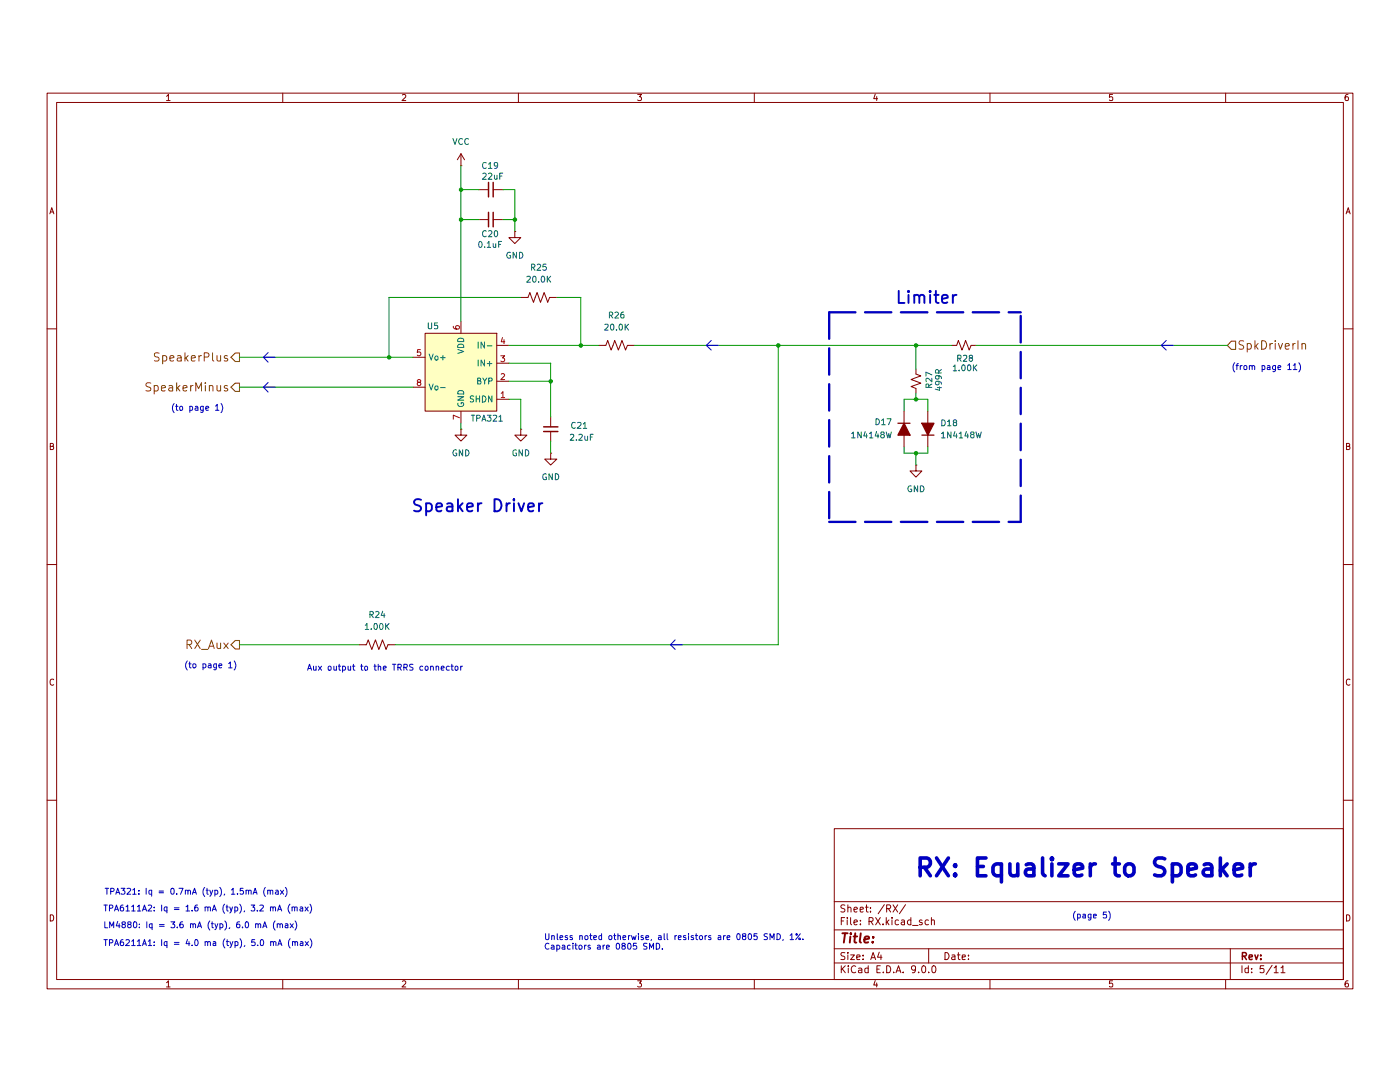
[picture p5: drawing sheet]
(kicad_sch
 (version 20250114)
 (generator "eeschema")
 (generator_version "9.0")
 (paper "A4")
 (lib_symbols
  (symbol "Device:C_Small"
   (pin_numbers (hide yes))
   (pin_names
    (offset 0.254) (hide yes)) (exclude_from_sim no) (in_bom yes) (on_board yes)
   (property "Reference" "C" (at 0.254 1.778 0) (effects (font (size 1.27 1.27)) (justify left)))
   (property "Value" "C_Small" (at 0.254 -2.032 0) (effects (font (size 1.27 1.27)) (justify left)))
   (property "Footprint" "" (at 0 0 0) (effects (font (size 1.27 1.27)) (hide yes)))
   (property "Datasheet" "~" (at 0 0 0) (effects (font (size 1.27 1.27)) (hide yes)))
   (property "Description" "Unpolarized capacitor, small symbol" (at 0 0 0) (effects (font (size 1.27 1.27)) (hide yes)))
   (symbol "C_Small_0_1"
    (polyline (pts (xy -1.524 0.508) (xy 1.524 0.508)) (stroke (width 0.3048) (type default)) (fill (type none)))
    (polyline (pts (xy -1.524 -0.508) (xy 1.524 -0.508)) (stroke (width 0.3302) (type default)) (fill (type none))))
   (symbol "C_Small_1_1"
    (pin passive line (at 0 2.54 270) (length 2.032) (name "~" (effects (font (size 1.27 1.27)))) (number "1" (effects (font (size 1.27 1.27)))))
    (pin passive line (at 0 -2.54 90) (length 2.032) (name "~" (effects (font (size 1.27 1.27)))) (number "2" (effects (font (size 1.27 1.27))))))
   (embedded_fonts no))
  (symbol "Device:D_Filled"
   (pin_numbers (hide yes))
   (pin_names
    (offset 1.016) (hide yes)) (exclude_from_sim no) (in_bom yes) (on_board yes)
   (property "Reference" "D" (at 0 2.54 0) (effects (font (size 1.27 1.27))))
   (property "Value" "D_Filled" (at 0 -2.54 0) (effects (font (size 1.27 1.27))))
   (property "Footprint" "" (at 0 0 0) (effects (font (size 1.27 1.27)) (hide yes)))
   (property "Datasheet" "~" (at 0 0 0) (effects (font (size 1.27 1.27)) (hide yes)))
   (property "Description" "Diode, filled shape" (at 0 0 0) (effects (font (size 1.27 1.27)) (hide yes)))
   (property "Sim.Device" "D" (at 0 0 0) (effects (font (size 1.27 1.27)) (hide yes)))
   (property "Sim.Pins" "1=K 2=A" (at 0 0 0) (effects (font (size 1.27 1.27)) (hide yes)))
   (symbol "D_Filled_0_1"
    (polyline (pts (xy -1.27 1.27) (xy -1.27 -1.27)) (stroke (width 0.254) (type default)) (fill (type none)))
    (polyline (pts (xy 1.27 1.27) (xy 1.27 -1.27) (xy -1.27 0) (xy 1.27 1.27)) (stroke (width 0.254) (type default)) (fill (type outline)))
    (polyline (pts (xy 1.27 0) (xy -1.27 0)) (stroke (width 0) (type default)) (fill (type none))))
   (symbol "D_Filled_1_1"
    (pin passive line (at -3.81 0 0) (length 2.54) (name "K" (effects (font (size 1.27 1.27)))) (number "1" (effects (font (size 1.27 1.27)))))
    (pin passive line (at 3.81 0 180) (length 2.54) (name "A" (effects (font (size 1.27 1.27)))) (number "2" (effects (font (size 1.27 1.27))))))
   (embedded_fonts no))
  (symbol "Device:R_Small_US"
   (pin_numbers (hide yes))
   (pin_names
    (offset 0.254) (hide yes)) (exclude_from_sim no) (in_bom yes) (on_board yes)
   (property "Reference" "R" (at 0.762 0.508 0) (effects (font (size 1.27 1.27)) (justify left)))
   (property "Value" "R_Small_US" (at 0.762 -1.016 0) (effects (font (size 1.27 1.27)) (justify left)))
   (property "Footprint" "" (at 0 0 0) (effects (font (size 1.27 1.27)) (hide yes)))
   (property "Datasheet" "~" (at 0 0 0) (effects (font (size 1.27 1.27)) (hide yes)))
   (property "Description" "Resistor, small US symbol" (at 0 0 0) (effects (font (size 1.27 1.27)) (hide yes)))
   (symbol "R_Small_US_1_1"
    (polyline (pts (xy 0 1.524) (xy 1.016 1.143) (xy 0 0.762) (xy -1.016 0.381) (xy 0 0)) (stroke (width 0) (type default)) (fill (type none)))
    (polyline (pts (xy 0 0) (xy 1.016 -0.381) (xy 0 -0.762) (xy -1.016 -1.143) (xy 0 -1.524)) (stroke (width 0) (type default)) (fill (type none)))
    (pin passive line (at 0 2.54 270) (length 1.016) (name "~" (effects (font (size 1.27 1.27)))) (number "1" (effects (font (size 1.27 1.27)))))
    (pin passive line (at 0 -2.54 90) (length 1.016) (name "~" (effects (font (size 1.27 1.27)))) (number "2" (effects (font (size 1.27 1.27))))))
   (embedded_fonts no))
  (symbol "Device:R_US"
   (pin_numbers (hide yes))
   (pin_names
    (offset 0)) (exclude_from_sim no) (in_bom yes) (on_board yes)
   (property "Reference" "R" (at 2.54 0 90) (effects (font (size 1.27 1.27))))
   (property "Value" "R_US" (at -2.54 0 90) (effects (font (size 1.27 1.27))))
   (property "Footprint" "" (at 1.016 -0.254 90) (effects (font (size 1.27 1.27)) (hide yes)))
   (property "Datasheet" "~" (at 0 0 0) (effects (font (size 1.27 1.27)) (hide yes)))
   (property "Description" "Resistor, US symbol" (at 0 0 0) (effects (font (size 1.27 1.27)) (hide yes)))
   (symbol "R_US_0_1"
    (polyline (pts (xy 0 2.286) (xy 0 2.54)) (stroke (width 0) (type default)) (fill (type none)))
    (polyline (pts (xy 0 2.286) (xy 1.016 1.905) (xy 0 1.524) (xy -1.016 1.143) (xy 0 0.762)) (stroke (width 0) (type default)) (fill (type none)))
    (polyline (pts (xy 0 0.762) (xy 1.016 0.381) (xy 0 0) (xy -1.016 -0.381) (xy 0 -0.762)) (stroke (width 0) (type default)) (fill (type none)))
    (polyline (pts (xy 0 -0.762) (xy 1.016 -1.143) (xy 0 -1.524) (xy -1.016 -1.905) (xy 0 -2.286)) (stroke (width 0) (type default)) (fill (type none)))
    (polyline (pts (xy 0 -2.286) (xy 0 -2.54)) (stroke (width 0) (type default)) (fill (type none))))
   (symbol "R_US_1_1"
    (pin passive line (at 0 3.81 270) (length 1.27) (name "~" (effects (font (size 1.27 1.27)))) (number "1" (effects (font (size 1.27 1.27)))))
    (pin passive line (at 0 -3.81 90) (length 1.27) (name "~" (effects (font (size 1.27 1.27)))) (number "2" (effects (font (size 1.27 1.27))))))
   (embedded_fonts no))
  (symbol "GND_1"
   (power)
   (pin_numbers (hide yes))
   (pin_names
    (offset 0) (hide yes)) (exclude_from_sim no) (in_bom yes) (on_board yes)
   (property "Reference" "#PWR" (at 0 -6.35 0) (effects (font (size 1.27 1.27)) (hide yes)))
   (property "Value" "GND" (at 0 -3.81 0) (effects (font (size 1.27 1.27))))
   (property "Footprint" "" (at 0 0 0) (effects (font (size 1.27 1.27)) (hide yes)))
   (property "Datasheet" "" (at 0 0 0) (effects (font (size 1.27 1.27)) (hide yes)))
   (property "Description" "Power symbol creates a global label with name \"GND\" , ground" (at 0 0 0) (effects (font (size 1.27 1.27)) (hide yes)))
   (symbol "GND_1_0_1"
    (polyline (pts (xy 0 0) (xy 0 -1.27) (xy 1.27 -1.27) (xy 0 -2.54) (xy -1.27 -1.27) (xy 0 -1.27)) (stroke (width 0) (type default)) (fill (type none))))
   (symbol "GND_1_1_1"
    (pin power_in line (at 0 0 270) (length 0) (name "~" (effects (font (size 1.27 1.27)))) (number "1" (effects (font (size 1.27 1.27))))))
   (embedded_fonts no))
  (symbol "GND_2"
   (power)
   (pin_numbers (hide yes))
   (pin_names
    (offset 0) (hide yes)) (exclude_from_sim no) (in_bom yes) (on_board yes)
   (property "Reference" "#PWR" (at 0 -6.35 0) (effects (font (size 1.27 1.27)) (hide yes)))
   (property "Value" "GND" (at 0 -3.81 0) (effects (font (size 1.27 1.27))))
   (property "Footprint" "" (at 0 0 0) (effects (font (size 1.27 1.27)) (hide yes)))
   (property "Datasheet" "" (at 0 0 0) (effects (font (size 1.27 1.27)) (hide yes)))
   (property "Description" "Power symbol creates a global label with name \"GND\" , ground" (at 0 0 0) (effects (font (size 1.27 1.27)) (hide yes)))
   (symbol "GND_2_0_1"
    (polyline (pts (xy 0 0) (xy 0 -1.27) (xy 1.27 -1.27) (xy 0 -2.54) (xy -1.27 -1.27) (xy 0 -1.27)) (stroke (width 0) (type default)) (fill (type none))))
   (symbol "GND_2_1_1"
    (pin power_in line (at 0 0 270) (length 0) (name "~" (effects (font (size 1.27 1.27)))) (number "1" (effects (font (size 1.27 1.27))))))
   (embedded_fonts no))
  (symbol "GND_3"
   (power)
   (pin_numbers (hide yes))
   (pin_names
    (offset 0) (hide yes)) (exclude_from_sim no) (in_bom yes) (on_board yes)
   (property "Reference" "#PWR" (at 0 -6.35 0) (effects (font (size 1.27 1.27)) (hide yes)))
   (property "Value" "GND" (at 0 -3.81 0) (effects (font (size 1.27 1.27))))
   (property "Footprint" "" (at 0 0 0) (effects (font (size 1.27 1.27)) (hide yes)))
   (property "Datasheet" "" (at 0 0 0) (effects (font (size 1.27 1.27)) (hide yes)))
   (property "Description" "Power symbol creates a global label with name \"GND\" , ground" (at 0 0 0) (effects (font (size 1.27 1.27)) (hide yes)))
   (symbol "GND_3_0_1"
    (polyline (pts (xy 0 0) (xy 0 -1.27) (xy 1.27 -1.27) (xy 0 -2.54) (xy -1.27 -1.27) (xy 0 -1.27)) (stroke (width 0) (type default)) (fill (type none))))
   (symbol "GND_3_1_1"
    (pin power_in line (at 0 0 270) (length 0) (name "~" (effects (font (size 1.27 1.27)))) (number "1" (effects (font (size 1.27 1.27))))))
   (embedded_fonts no))
  (symbol "GND_4"
   (power)
   (pin_numbers (hide yes))
   (pin_names
    (offset 0) (hide yes)) (exclude_from_sim no) (in_bom yes) (on_board yes)
   (property "Reference" "#PWR" (at 0 -6.35 0) (effects (font (size 1.27 1.27)) (hide yes)))
   (property "Value" "GND" (at 0 -3.81 0) (effects (font (size 1.27 1.27))))
   (property "Footprint" "" (at 0 0 0) (effects (font (size 1.27 1.27)) (hide yes)))
   (property "Datasheet" "" (at 0 0 0) (effects (font (size 1.27 1.27)) (hide yes)))
   (property "Description" "Power symbol creates a global label with name \"GND\" , ground" (at 0 0 0) (effects (font (size 1.27 1.27)) (hide yes)))
   (symbol "GND_4_0_1"
    (polyline (pts (xy 0 0) (xy 0 -1.27) (xy 1.27 -1.27) (xy 0 -2.54) (xy -1.27 -1.27) (xy 0 -1.27)) (stroke (width 0) (type default)) (fill (type none))))
   (symbol "GND_4_1_1"
    (pin power_in line (at 0 0 270) (length 0) (name "~" (effects (font (size 1.27 1.27)))) (number "1" (effects (font (size 1.27 1.27))))))
   (embedded_fonts no))
  (symbol "SPR_Library:TPA321" (exclude_from_sim no) (in_bom yes) (on_board yes)
   (property "Reference" "U" (at 5.08 8.89 0) (effects (font (size 1.27 1.27))))
   (property "Value" "" (at 0 0 0) (effects (font (size 1.27 1.27))))
   (property "Footprint" "" (at 0 0 0) (effects (font (size 1.27 1.27)) (hide yes)))
   (property "Datasheet" "" (at 0 0 0) (effects (font (size 1.27 1.27)) (hide yes)))
   (property "Description" "" (at 0 0 0) (effects (font (size 1.27 1.27)) (hide yes)))
   (symbol "TPA321_1_1"
    (polyline (pts (xy -7.62 6.35) (xy 7.62 6.35) (xy 7.62 -10.16) (xy -7.62 -10.16) (xy -7.62 6.35)) (stroke (width 0) (type default)) (fill (type background)))
    (pin input line (at -10.16 3.81 0) (length 2.54) (name "IN-" (effects (font (size 1.27 1.27)))) (number "4" (effects (font (size 1.27 1.27)))))
    (pin input line (at -10.16 0 0) (length 2.54) (name "IN+" (effects (font (size 1.27 1.27)))) (number "3" (effects (font (size 1.27 1.27)))))
    (pin input line (at -10.16 -3.81 0) (length 2.54) (name "BYP" (effects (font (size 1.27 1.27)))) (number "2" (effects (font (size 1.27 1.27)))))
    (pin input line (at -10.16 -7.62 0) (length 2.54) (name "SHDN" (effects (font (size 1.27 1.27)))) (number "1" (effects (font (size 1.27 1.27)))))
    (pin input line (at 0 8.89 270) (length 2.54) (name "VDD" (effects (font (size 1.27 1.27)))) (number "6" (effects (font (size 1.27 1.27)))))
    (pin input line (at 0 -12.7 90) (length 2.54) (name "GND" (effects (font (size 1.27 1.27)))) (number "7" (effects (font (size 1.27 1.27)))))
    (pin input line (at 10.16 1.27 180) (length 2.54) (name "Vo+" (effects (font (size 1.27 1.27)))) (number "5" (effects (font (size 1.27 1.27)))))
    (pin input line (at 10.16 -5.08 180) (length 2.54) (name "Vo-" (effects (font (size 1.27 1.27)))) (number "8" (effects (font (size 1.27 1.27))))))
   (embedded_fonts no))
  (symbol "VCC_1"
   (power)
   (pin_numbers (hide yes))
   (pin_names
    (offset 0) (hide yes)) (exclude_from_sim no) (in_bom yes) (on_board yes)
   (property "Reference" "#PWR" (at 0 -3.81 0) (effects (font (size 1.27 1.27)) (hide yes)))
   (property "Value" "VCC" (at 0 3.556 0) (effects (font (size 1.27 1.27))))
   (property "Footprint" "" (at 0 0 0) (effects (font (size 1.27 1.27)) (hide yes)))
   (property "Datasheet" "" (at 0 0 0) (effects (font (size 1.27 1.27)) (hide yes)))
   (property "Description" "Power symbol creates a global label with name \"VCC\"" (at 0 0 0) (effects (font (size 1.27 1.27)) (hide yes)))
   (symbol "VCC_1_0_1"
    (polyline (pts (xy -0.762 1.27) (xy 0 2.54)) (stroke (width 0) (type default)) (fill (type none)))
    (polyline (pts (xy 0 2.54) (xy 0.762 1.27)) (stroke (width 0) (type default)) (fill (type none)))
    (polyline (pts (xy 0 0) (xy 0 2.54)) (stroke (width 0) (type default)) (fill (type none))))
   (symbol "VCC_1_1_1"
    (pin power_in line (at 0 0 90) (length 0) (name "~" (effects (font (size 1.27 1.27)))) (number "1" (effects (font (size 1.27 1.27))))))
   (embedded_fonts no))
  (symbol "power:GND"
   (power)
   (pin_numbers (hide yes))
   (pin_names
    (offset 0) (hide yes)) (exclude_from_sim no) (in_bom yes) (on_board yes)
   (property "Reference" "#PWR" (at 0 -6.35 0) (effects (font (size 1.27 1.27)) (hide yes)))
   (property "Value" "GND" (at 0 -3.81 0) (effects (font (size 1.27 1.27))))
   (property "Footprint" "" (at 0 0 0) (effects (font (size 1.27 1.27)) (hide yes)))
   (property "Datasheet" "" (at 0 0 0) (effects (font (size 1.27 1.27)) (hide yes)))
   (property "Description" "Power symbol creates a global label with name \"GND\" , ground" (at 0 0 0) (effects (font (size 1.27 1.27)) (hide yes)))
   (symbol "GND_0_1"
    (polyline (pts (xy 0 0) (xy 0 -1.27) (xy 1.27 -1.27) (xy 0 -2.54) (xy -1.27 -1.27) (xy 0 -1.27)) (stroke (width 0) (type default)) (fill (type none))))
   (symbol "GND_1_1"
    (pin power_in line (at 0 0 270) (length 0) (name "~" (effects (font (size 1.27 1.27)))) (number "1" (effects (font (size 1.27 1.27))))))
   (embedded_fonts no)))
 (text "RX: Equalizer to Speaker"
  (exclude_from_sim no)
  (at 193.802 176.784 0)
  (effects (font (size 3.81 3.81)
    (bold yes)) (justify left bottom)))
 (text "(to page 1)"
  (exclude_from_sim no)
  (at 41.91 76.962 0)
  (effects (font (size 1.27 1.27))))
 (text "(from page 11)"
  (exclude_from_sim no)
  (at 268.732 68.326 0)
  (effects (font (size 1.27 1.27))))
 (text "Aux output to the TRRS connector"
  (exclude_from_sim no)
  (at 65.024 132.08 0)
  (effects (font (size 1.27 1.27)) (justify left)))
 (text "LM4880: Iq = 3.6 mA (typ), 6.0 mA (max)"
  (exclude_from_sim no)
  (at 21.844 187.452 0)
  (effects (font (size 1.27 1.27)) (justify left bottom)))
 (text "Speaker Driver"
  (exclude_from_sim no)
  (at 101.346 97.79 0)
  (effects (font (size 2.54 2.54) (thickness 0.4064)
    (bold yes))))
 (text "TPA6211A1: Iq = 4.0 ma (typ), 5.0 mA (max)"
  (exclude_from_sim no)
  (at 44.196 190.5 0)
  (effects (font (size 1.27 1.27))))
 (text "(to page 1)"
  (exclude_from_sim no)
  (at 44.704 131.572 0)
  (effects (font (size 1.27 1.27))))
 (text "TPA321: Iq = 0.7mA (typ), 1.5mA (max)"
  (exclude_from_sim no)
  (at 22.098 180.34 0)
  (effects (font (size 1.27 1.27)) (justify left bottom)))
 (text "Unless noted otherwise, all resistors are 0805 SMD, 1%.\nCapacitors are 0805 SMD."
  (exclude_from_sim no)
  (at 115.316 190.246 0)
  (effects (font (size 1.27 1.27)) (justify left)))
 (text "TPA6111A2: Iq = 1.6 mA (typ), 3.2 mA (max)"
  (exclude_from_sim no)
  (at 21.844 183.896 0)
  (effects (font (size 1.27 1.27)) (justify left bottom)))
 (text "Limiter"
  (exclude_from_sim no)
  (at 196.596 53.594 0)
  (effects (font (size 2.54 2.54) (thickness 0.4064)
    (bold yes))))
 (text "(page 5)"
  (exclude_from_sim no)
  (at 231.648 184.658 0)
  (effects (font (size 1.27 1.27))))
 (junction
  (at 116.84 71.12)
  (diameter 0)
  (color 0 0 0 0))
 (junction
  (at 194.31 63.5)
  (diameter 0)
  (color 0 0 0 0))
 (junction
  (at 165.1 63.5)
  (diameter 0)
  (color 0 0 0 0))
 (junction
  (at 123.19 63.5)
  (diameter 0)
  (color 0 0 0 0))
 (junction
  (at 97.79 36.83)
  (diameter 0)
  (color 0 0 0 0))
 (junction
  (at 109.22 36.83)
  (diameter 0)
  (color 0 0 0 0))
 (junction
  (at 194.31 86.36)
  (diameter 0)
  (color 0 0 0 0))
 (junction
  (at 194.31 74.93)
  (diameter 0)
  (color 0 0 0 0))
 (junction
  (at 82.55 66.04)
  (diameter 0)
  (color 0 0 0 0))
 (junction
  (at 97.79 30.48)
  (diameter 0)
  (color 0 0 0 0))
 (wire
  (pts (xy 194.31 88.9) (xy 194.31 86.36))
  (stroke (width 0) (type default)))
 (wire
  (pts (xy 165.1 127) (xy 165.1 63.5))
  (stroke (width 0) (type default)))
 (wire
  (pts (xy 194.31 74.93) (xy 191.77 74.93))
  (stroke (width 0) (type default)))
 (wire
  (pts (xy 165.1 63.5) (xy 194.31 63.5))
  (stroke (width 0) (type default)))
 (polyline
  (pts (xy 175.895 56.515) (xy 175.895 100.965))
  (stroke (width 0.508) (type dash)))
 (polyline
  (pts (xy 149.86 63.5) (xy 150.876 62.484))
  (stroke (width 0) (type default)))
 (wire
  (pts (xy 196.85 77.47) (xy 196.85 74.93))
  (stroke (width 0) (type default)))
 (wire
  (pts (xy 107.95 67.31) (xy 116.84 67.31))
  (stroke (width 0) (type default)))
 (polyline
  (pts (xy 175.895 100.965) (xy 216.535 100.965))
  (stroke (width 0.508) (type dash)))
 (wire
  (pts (xy 194.31 86.36) (xy 191.77 86.36))
  (stroke (width 0) (type default)))
 (polyline
  (pts (xy 175.895 56.515) (xy 216.535 56.515))
  (stroke (width 0.508) (type dash)))
 (wire
  (pts (xy 82.55 66.04) (xy 87.63 66.04))
  (stroke (width 0) (type default)))
 (polyline
  (pts (xy 246.38 63.5) (xy 248.92 63.5))
  (stroke (width 0) (type default)))
 (wire
  (pts (xy 207.01 63.5) (xy 260.35 63.5))
  (stroke (width 0) (type default)))
 (wire
  (pts (xy 194.31 86.36) (xy 196.85 86.36))
  (stroke (width 0) (type default)))
 (wire
  (pts (xy 191.77 74.93) (xy 191.77 77.47))
  (stroke (width 0) (type default)))
 (wire
  (pts (xy 97.79 36.83) (xy 97.79 58.42))
  (stroke (width 0) (type default)))
 (wire
  (pts (xy 82.55 53.34) (xy 82.55 66.04))
  (stroke (width 0) (type default)))
 (polyline
  (pts (xy 55.88 72.39) (xy 56.896 73.406))
  (stroke (width 0) (type default)))
 (wire
  (pts (xy 116.84 83.82) (xy 116.84 86.36))
  (stroke (width 0) (type default)))
 (polyline
  (pts (xy 142.24 127) (xy 144.78 127))
  (stroke (width 0) (type default)))
 (wire
  (pts (xy 196.85 74.93) (xy 194.31 74.93))
  (stroke (width 0) (type default)))
 (polyline
  (pts (xy 246.38 63.5) (xy 247.396 64.516))
  (stroke (width 0) (type default)))
 (wire
  (pts (xy 83.82 127) (xy 165.1 127))
  (stroke (width 0) (type default)))
 (wire
  (pts (xy 194.31 63.5) (xy 201.93 63.5))
  (stroke (width 0) (type default)))
 (polyline
  (pts (xy 149.86 63.5) (xy 152.4 63.5))
  (stroke (width 0) (type default)))
 (polyline
  (pts (xy 55.88 72.39) (xy 56.896 71.374))
  (stroke (width 0) (type default)))
 (polyline
  (pts (xy 246.38 63.5) (xy 247.396 62.484))
  (stroke (width 0) (type default)))
 (wire
  (pts (xy 97.79 30.48) (xy 101.6 30.48))
  (stroke (width 0) (type default)))
 (wire
  (pts (xy 97.79 30.48) (xy 97.79 36.83))
  (stroke (width 0) (type default)))
 (wire
  (pts (xy 106.68 36.83) (xy 109.22 36.83))
  (stroke (width 0) (type default)))
 (polyline
  (pts (xy 216.535 100.965) (xy 216.535 56.515))
  (stroke (width 0.508) (type dash)))
 (wire
  (pts (xy 109.22 36.83) (xy 109.22 39.37))
  (stroke (width 0) (type default)))
 (wire
  (pts (xy 97.79 36.83) (xy 101.6 36.83))
  (stroke (width 0) (type default)))
 (polyline
  (pts (xy 142.24 127) (xy 143.256 125.984))
  (stroke (width 0) (type default)))
 (polyline
  (pts (xy 55.88 66.04) (xy 58.42 66.04))
  (stroke (width 0) (type default)))
 (wire
  (pts (xy 116.84 71.12) (xy 116.84 78.74))
  (stroke (width 0) (type default)))
 (wire
  (pts (xy 107.95 74.93) (xy 110.49 74.93))
  (stroke (width 0) (type default)))
 (polyline
  (pts (xy 55.88 66.04) (xy 56.896 65.024))
  (stroke (width 0) (type default)))
 (wire
  (pts (xy 110.49 53.34) (xy 82.55 53.34))
  (stroke (width 0) (type default)))
 (wire
  (pts (xy 107.95 71.12) (xy 116.84 71.12))
  (stroke (width 0) (type default)))
 (wire
  (pts (xy 116.84 67.31) (xy 116.84 71.12))
  (stroke (width 0) (type default)))
 (polyline
  (pts (xy 55.88 72.39) (xy 58.42 72.39))
  (stroke (width 0) (type default)))
 (wire
  (pts (xy 123.19 53.34) (xy 123.19 63.5))
  (stroke (width 0) (type default)))
 (wire
  (pts (xy 134.62 63.5) (xy 165.1 63.5))
  (stroke (width 0) (type default)))
 (wire
  (pts (xy 123.19 63.5) (xy 127 63.5))
  (stroke (width 0) (type default)))
 (wire
  (pts (xy 97.79 25.4) (xy 97.79 30.48))
  (stroke (width 0) (type default)))
 (wire
  (pts (xy 196.85 85.09) (xy 196.85 86.36))
  (stroke (width 0) (type default)))
 (wire
  (pts (xy 118.11 53.34) (xy 123.19 53.34))
  (stroke (width 0) (type default)))
 (polyline
  (pts (xy 142.24 127) (xy 143.256 128.016))
  (stroke (width 0) (type default)))
 (polyline
  (pts (xy 55.88 66.04) (xy 56.896 67.056))
  (stroke (width 0) (type default)))
 (wire
  (pts (xy 194.31 73.66) (xy 194.31 74.93))
  (stroke (width 0) (type default)))
 (wire
  (pts (xy 107.95 63.5) (xy 123.19 63.5))
  (stroke (width 0) (type default)))
 (wire
  (pts (xy 110.49 74.93) (xy 110.49 81.28))
  (stroke (width 0) (type default)))
 (wire
  (pts (xy 106.68 30.48) (xy 109.22 30.48))
  (stroke (width 0) (type default)))
 (wire
  (pts (xy 191.77 85.09) (xy 191.77 86.36))
  (stroke (width 0) (type default)))
 (wire
  (pts (xy 50.8 66.04) (xy 82.55 66.04))
  (stroke (width 0) (type default)))
 (wire
  (pts (xy 194.31 68.58) (xy 194.31 63.5))
  (stroke (width 0) (type default)))
 (wire
  (pts (xy 109.22 30.48) (xy 109.22 36.83))
  (stroke (width 0) (type default)))
 (wire
  (pts (xy 50.8 72.39) (xy 87.63 72.39))
  (stroke (width 0) (type default)))
 (polyline
  (pts (xy 149.86 63.5) (xy 150.876 64.516))
  (stroke (width 0) (type default)))
 (wire
  (pts (xy 97.79 80.01) (xy 97.79 81.28))
  (stroke (width 0) (type default)))
 (wire
  (pts (xy 50.8 127) (xy 76.2 127))
  (stroke (width 0) (type default)))
 (hierarchical_label "SpkDriverIn"
  (shape input)
  (at 260.35 63.5 0)
  (effects (font (size 1.778 1.778)) (justify left)))
 (hierarchical_label "SpeakerMinus"
  (shape output)
  (at 50.8 72.39 180)
  (effects (font (size 1.778 1.778)) (justify right)))
 (hierarchical_label "RX_Aux"
  (shape output)
  (at 50.8 127 180)
  (effects (font (size 1.778 1.778)) (justify right)))
 (hierarchical_label "SpeakerPlus"
  (shape output)
  (at 50.8 66.04 180)
  (effects (font (size 1.778 1.778)) (justify right)))
 (symbol
  (lib_id "power:GND")
  (at 109.22 39.37 0)
  (unit 1)
  (exclude_from_sim no)
  (in_bom yes)
  (on_board yes)
  (dnp no)
  (fields_autoplaced yes)
  (property "Reference" "#PWR029" (at 109.22 45.72 0) (effects (font (size 1.27 1.27)) (hide yes)))
  (property "Value" "GND" (at 109.22 44.45 0) (effects (font (size 1.27 1.27))))
  (property "Footprint" "" (at 109.22 39.37 0) (effects (font (size 1.27 1.27)) (hide yes)))
  (property "Datasheet" "" (at 109.22 39.37 0) (effects (font (size 1.27 1.27)) (hide yes)))
  (property "Description" "Power symbol creates a global label with name \"GND\" , ground" (at 109.22 39.37 0) (effects (font (size 1.27 1.27)) (hide yes)))
  (pin "1"))
 (symbol
  (lib_id "SPR_Library:TPA321")
  (at 97.79 67.31 0)
  (mirror y)
  (unit 1)
  (exclude_from_sim no)
  (in_bom yes)
  (on_board yes)
  (dnp no)
  (property "Reference" "U5" (at 93.218 59.436 0) (effects (font (size 1.27 1.27)) (justify left)))
  (property "Value" "TPA321" (at 106.934 78.994 0) (effects (font (size 1.27 1.27)) (justify left)))
  (property "Footprint" "Package_SO:SOIC-8_3.9x4.9mm_P1.27mm" (at 97.79 67.31 0) (effects (font (size 1.27 1.27)) (hide yes)))
  (property "Datasheet" "" (at 97.79 67.31 0) (effects (font (size 1.27 1.27)) (hide yes)))
  (property "Description" "" (at 97.79 67.31 0) (effects (font (size 1.27 1.27)) (hide yes)))
  (property "Sim.Type" "" (at 97.79 67.31 0) (effects (font (size 1.27 1.27))))
  (pin "4")
  (pin "1")
  (pin "6")
  (pin "3")
  (pin "7")
  (pin "2")
  (pin "5")
  (pin "8"))
 (symbol
  (lib_id "Device:R_Small_US")
  (at 194.31 71.12 180)
  (unit 1)
  (exclude_from_sim no)
  (in_bom yes)
  (on_board yes)
  (dnp no)
  (property "Reference" "R27" (at 197.104 70.866 90) (effects (font (size 1.27 1.27))))
  (property "Value" "499R" (at 199.136 70.866 90) (effects (font (size 1.27 1.27))))
  (property "Footprint" "Resistor_SMD:R_0805_2012Metric_Pad1.20x1.40mm_HandSolder" (at 194.31 71.12 0) (effects (font (size 1.27 1.27)) (hide yes)))
  (property "Datasheet" "~" (at 194.31 71.12 0) (effects (font (size 1.27 1.27)) (hide yes)))
  (property "Description" "" (at 194.31 71.12 0) (effects (font (size 1.27 1.27)) (hide yes)))
  (property "Sim.Type" "" (at 194.31 71.12 0) (effects (font (size 1.27 1.27))))
  (pin "1")
  (pin "2"))
 (symbol
  (lib_name "GND_4")
  (lib_id "power:GND")
  (at 194.31 88.9 0)
  (unit 1)
  (exclude_from_sim no)
  (in_bom yes)
  (on_board yes)
  (dnp no)
  (fields_autoplaced yes)
  (property "Reference" "#PWR032" (at 194.31 95.25 0) (effects (font (size 1.27 1.27)) (hide yes)))
  (property "Value" "GND" (at 194.31 93.98 0) (effects (font (size 1.27 1.27))))
  (property "Footprint" "" (at 194.31 88.9 0) (effects (font (size 1.27 1.27)) (hide yes)))
  (property "Datasheet" "" (at 194.31 88.9 0) (effects (font (size 1.27 1.27)) (hide yes)))
  (property "Description" "Power symbol creates a global label with name \"GND\" , ground" (at 194.31 88.9 0) (effects (font (size 1.27 1.27)) (hide yes)))
  (pin "1"))
 (symbol
  (lib_id "Device:R_Small_US")
  (at 204.47 63.5 90)
  (unit 1)
  (exclude_from_sim no)
  (in_bom yes)
  (on_board yes)
  (dnp no)
  (property "Reference" "R28" (at 204.724 66.294 90) (effects (font (size 1.27 1.27))))
  (property "Value" "1.00K" (at 204.724 68.326 90) (effects (font (size 1.27 1.27))))
  (property "Footprint" "Resistor_SMD:R_0805_2012Metric_Pad1.20x1.40mm_HandSolder" (at 204.47 63.5 0) (effects (font (size 1.27 1.27)) (hide yes)))
  (property "Datasheet" "~" (at 204.47 63.5 0) (effects (font (size 1.27 1.27)) (hide yes)))
  (property "Description" "" (at 204.47 63.5 0) (effects (font (size 1.27 1.27)) (hide yes)))
  (property "Sim.Type" "" (at 204.47 63.5 0) (effects (font (size 1.27 1.27))))
  (pin "1")
  (pin "2"))
 (symbol
  (lib_name "GND_2")
  (lib_id "power:GND")
  (at 110.49 81.28 0)
  (unit 1)
  (exclude_from_sim no)
  (in_bom yes)
  (on_board yes)
  (dnp no)
  (fields_autoplaced yes)
  (property "Reference" "#PWR030" (at 110.49 87.63 0) (effects (font (size 1.27 1.27)) (hide yes)))
  (property "Value" "GND" (at 110.49 86.36 0) (effects (font (size 1.27 1.27))))
  (property "Footprint" "" (at 110.49 81.28 0) (effects (font (size 1.27 1.27)) (hide yes)))
  (property "Datasheet" "" (at 110.49 81.28 0) (effects (font (size 1.27 1.27)) (hide yes)))
  (property "Description" "Power symbol creates a global label with name \"GND\" , ground" (at 110.49 81.28 0) (effects (font (size 1.27 1.27)) (hide yes)))
  (pin "1"))
 (symbol
  (lib_name "GND_3")
  (lib_id "power:GND")
  (at 116.84 86.36 0)
  (unit 1)
  (exclude_from_sim no)
  (in_bom yes)
  (on_board yes)
  (dnp no)
  (fields_autoplaced yes)
  (property "Reference" "#PWR031" (at 116.84 92.71 0) (effects (font (size 1.27 1.27)) (hide yes)))
  (property "Value" "GND" (at 116.84 91.44 0) (effects (font (size 1.27 1.27))))
  (property "Footprint" "" (at 116.84 86.36 0) (effects (font (size 1.27 1.27)) (hide yes)))
  (property "Datasheet" "" (at 116.84 86.36 0) (effects (font (size 1.27 1.27)) (hide yes)))
  (property "Description" "Power symbol creates a global label with name \"GND\" , ground" (at 116.84 86.36 0) (effects (font (size 1.27 1.27)) (hide yes)))
  (pin "1"))
 (symbol
  (lib_id "Device:R_US")
  (at 130.81 63.5 270)
  (unit 1)
  (exclude_from_sim no)
  (in_bom yes)
  (on_board yes)
  (dnp no)
  (fields_autoplaced yes)
  (property "Reference" "R26" (at 130.81 57.15 90) (effects (font (size 1.27 1.27))))
  (property "Value" "20.0K" (at 130.81 59.69 90) (effects (font (size 1.27 1.27))))
  (property "Footprint" "Resistor_SMD:R_0805_2012Metric_Pad1.20x1.40mm_HandSolder" (at 130.556 64.516 90) (effects (font (size 1.27 1.27)) (hide yes)))
  (property "Datasheet" "~" (at 130.81 63.5 0) (effects (font (size 1.27 1.27)) (hide yes)))
  (property "Description" "Resistor, US symbol" (at 130.81 63.5 0) (effects (font (size 1.27 1.27)) (hide yes)))
  (property "Sim.Type" "" (at 130.81 63.5 0) (effects (font (size 1.27 1.27))))
  (pin "1")
  (pin "2"))
 (symbol
  (lib_id "Device:C_Small")
  (at 104.14 36.83 90)
  (unit 1)
  (exclude_from_sim no)
  (in_bom yes)
  (on_board yes)
  (dnp no)
  (property "Reference" "C20" (at 105.918 39.878 90) (effects (font (size 1.27 1.27)) (justify left)))
  (property "Value" "0.1uF" (at 106.68 42.164 90) (effects (font (size 1.27 1.27)) (justify left)))
  (property "Footprint" "Capacitor_SMD:C_0805_2012Metric_Pad1.18x1.45mm_HandSolder" (at 104.14 36.83 0) (effects (font (size 1.27 1.27)) (hide yes)))
  (property "Datasheet" "~" (at 104.14 36.83 0) (effects (font (size 1.27 1.27)) (hide yes)))
  (property "Description" "" (at 104.14 36.83 0) (effects (font (size 1.27 1.27)) (hide yes)))
  (property "Sim.Type" "" (at 104.14 36.83 0) (effects (font (size 1.27 1.27))))
  (pin "1")
  (pin "2"))
 (symbol
  (lib_name "GND_1")
  (lib_id "power:GND")
  (at 97.79 81.28 0)
  (unit 1)
  (exclude_from_sim no)
  (in_bom yes)
  (on_board yes)
  (dnp no)
  (fields_autoplaced yes)
  (property "Reference" "#PWR028" (at 97.79 87.63 0) (effects (font (size 1.27 1.27)) (hide yes)))
  (property "Value" "GND" (at 97.79 86.36 0) (effects (font (size 1.27 1.27))))
  (property "Footprint" "" (at 97.79 81.28 0) (effects (font (size 1.27 1.27)) (hide yes)))
  (property "Datasheet" "" (at 97.79 81.28 0) (effects (font (size 1.27 1.27)) (hide yes)))
  (property "Description" "Power symbol creates a global label with name \"GND\" , ground" (at 97.79 81.28 0) (effects (font (size 1.27 1.27)) (hide yes)))
  (pin "1"))
 (symbol
  (lib_name "VCC_1")
  (lib_id "power:VCC")
  (at 97.79 25.4 0)
  (unit 1)
  (exclude_from_sim no)
  (in_bom yes)
  (on_board yes)
  (dnp no)
  (fields_autoplaced yes)
  (property "Reference" "#PWR027" (at 97.79 29.21 0) (effects (font (size 1.27 1.27)) (hide yes)))
  (property "Value" "VCC" (at 97.79 20.32 0) (effects (font (size 1.27 1.27))))
  (property "Footprint" "" (at 97.79 25.4 0) (effects (font (size 1.27 1.27)) (hide yes)))
  (property "Datasheet" "" (at 97.79 25.4 0) (effects (font (size 1.27 1.27)) (hide yes)))
  (property "Description" "Power symbol creates a global label with name \"VCC\"" (at 97.79 25.4 0) (effects (font (size 1.27 1.27)) (hide yes)))
  (pin "1"))
 (symbol
  (lib_id "Device:R_US")
  (at 80.01 127 270)
  (unit 1)
  (exclude_from_sim no)
  (in_bom yes)
  (on_board yes)
  (dnp no)
  (fields_autoplaced yes)
  (property "Reference" "R24" (at 80.01 120.65 90) (effects (font (size 1.27 1.27))))
  (property "Value" "1.00K" (at 80.01 123.19 90) (effects (font (size 1.27 1.27))))
  (property "Footprint" "Resistor_SMD:R_0805_2012Metric_Pad1.20x1.40mm_HandSolder" (at 79.756 128.016 90) (effects (font (size 1.27 1.27)) (hide yes)))
  (property "Datasheet" "~" (at 80.01 127 0) (effects (font (size 1.27 1.27)) (hide yes)))
  (property "Description" "Resistor, US symbol" (at 80.01 127 0) (effects (font (size 1.27 1.27)) (hide yes)))
  (property "Sim.Type" "" (at 80.01 127 0) (effects (font (size 1.27 1.27))))
  (pin "1")
  (pin "2"))
 (symbol
  (lib_id "Device:C_Small")
  (at 104.14 30.48 90)
  (unit 1)
  (exclude_from_sim no)
  (in_bom yes)
  (on_board yes)
  (dnp no)
  (property "Reference" "C19" (at 105.918 25.4 90) (effects (font (size 1.27 1.27)) (justify left)))
  (property "Value" "22uF" (at 106.934 27.686 90) (effects (font (size 1.27 1.27)) (justify left)))
  (property "Footprint" "Capacitor_SMD:C_0805_2012Metric_Pad1.18x1.45mm_HandSolder" (at 104.14 30.48 0) (effects (font (size 1.27 1.27)) (hide yes)))
  (property "Datasheet" "~" (at 104.14 30.48 0) (effects (font (size 1.27 1.27)) (hide yes)))
  (property "Description" "" (at 104.14 30.48 0) (effects (font (size 1.27 1.27)) (hide yes)))
  (property "Sim.Type" "" (at 104.14 30.48 0) (effects (font (size 1.27 1.27))))
  (pin "1")
  (pin "2"))
 (symbol
  (lib_id "Device:D_Filled")
  (at 191.77 81.28 270)
  (unit 1)
  (exclude_from_sim no)
  (in_bom yes)
  (on_board yes)
  (dnp no)
  (property "Reference" "D17" (at 185.42 79.756 90) (effects (font (size 1.27 1.27)) (justify left)))
  (property "Value" "1N4148W" (at 180.34 82.55 90) (effects (font (size 1.27 1.27)) (justify left)))
  (property "Footprint" "Diode_SMD:D_SOD-123" (at 191.77 81.28 0) (effects (font (size 1.27 1.27)) (hide yes)))
  (property "Datasheet" "~" (at 191.77 81.28 0) (effects (font (size 1.27 1.27)) (hide yes)))
  (property "Description" "Diode, filled shape" (at 191.77 81.28 0) (effects (font (size 1.27 1.27)) (hide yes)))
  (property "Sim.Device" "D" (at 191.77 81.28 0) (effects (font (size 1.27 1.27)) (hide yes)))
  (property "Sim.Pins" "1=K 2=A" (at 191.77 81.28 0) (effects (font (size 1.27 1.27)) (hide yes)))
  (property "Sim.Type" "" (at 191.77 81.28 0) (effects (font (size 1.27 1.27))))
  (pin "2")
  (pin "1"))
 (symbol
  (lib_id "Device:C_Small")
  (at 116.84 81.28 0)
  (unit 1)
  (exclude_from_sim no)
  (in_bom yes)
  (on_board yes)
  (dnp no)
  (property "Reference" "C21" (at 120.904 80.518 0) (effects (font (size 1.27 1.27)) (justify left)))
  (property "Value" "2.2uF" (at 120.65 83.058 0) (effects (font (size 1.27 1.27)) (justify left)))
  (property "Footprint" "Capacitor_SMD:C_0805_2012Metric_Pad1.18x1.45mm_HandSolder" (at 116.84 81.28 0) (effects (font (size 1.27 1.27)) (hide yes)))
  (property "Datasheet" "~" (at 116.84 81.28 0) (effects (font (size 1.27 1.27)) (hide yes)))
  (property "Description" "" (at 116.84 81.28 0) (effects (font (size 1.27 1.27)) (hide yes)))
  (property "Sim.Type" "" (at 116.84 81.28 0) (effects (font (size 1.27 1.27))))
  (pin "1")
  (pin "2"))
 (symbol
  (lib_id "Device:R_US")
  (at 114.3 53.34 270)
  (unit 1)
  (exclude_from_sim no)
  (in_bom yes)
  (on_board yes)
  (dnp no)
  (fields_autoplaced yes)
  (property "Reference" "R25" (at 114.3 46.99 90) (effects (font (size 1.27 1.27))))
  (property "Value" "20.0K" (at 114.3 49.53 90) (effects (font (size 1.27 1.27))))
  (property "Footprint" "Resistor_SMD:R_0805_2012Metric_Pad1.20x1.40mm_HandSolder" (at 114.046 54.356 90) (effects (font (size 1.27 1.27)) (hide yes)))
  (property "Datasheet" "~" (at 114.3 53.34 0) (effects (font (size 1.27 1.27)) (hide yes)))
  (property "Description" "Resistor, US symbol" (at 114.3 53.34 0) (effects (font (size 1.27 1.27)) (hide yes)))
  (property "Sim.Type" "" (at 114.3 53.34 0) (effects (font (size 1.27 1.27))))
  (pin "1")
  (pin "2"))
 (symbol
  (lib_id "Device:D_Filled")
  (at 196.85 81.28 90)
  (unit 1)
  (exclude_from_sim no)
  (in_bom yes)
  (on_board yes)
  (dnp no)
  (fields_autoplaced yes)
  (property "Reference" "D18" (at 199.39 80.0099 90) (effects (font (size 1.27 1.27)) (justify right)))
  (property "Value" "1N4148W" (at 199.39 82.5499 90) (effects (font (size 1.27 1.27)) (justify right)))
  (property "Footprint" "Diode_SMD:D_SOD-123" (at 196.85 81.28 0) (effects (font (size 1.27 1.27)) (hide yes)))
  (property "Datasheet" "~" (at 196.85 81.28 0) (effects (font (size 1.27 1.27)) (hide yes)))
  (property "Description" "Diode, filled shape" (at 196.85 81.28 0) (effects (font (size 1.27 1.27)) (hide yes)))
  (property "Sim.Device" "D" (at 196.85 81.28 0) (effects (font (size 1.27 1.27)) (hide yes)))
  (property "Sim.Pins" "1=K 2=A" (at 196.85 81.28 0) (effects (font (size 1.27 1.27)) (hide yes)))
  (property "Sim.Type" "" (at 196.85 81.28 0) (effects (font (size 1.27 1.27))))
  (pin "2")
  (pin "1")))
